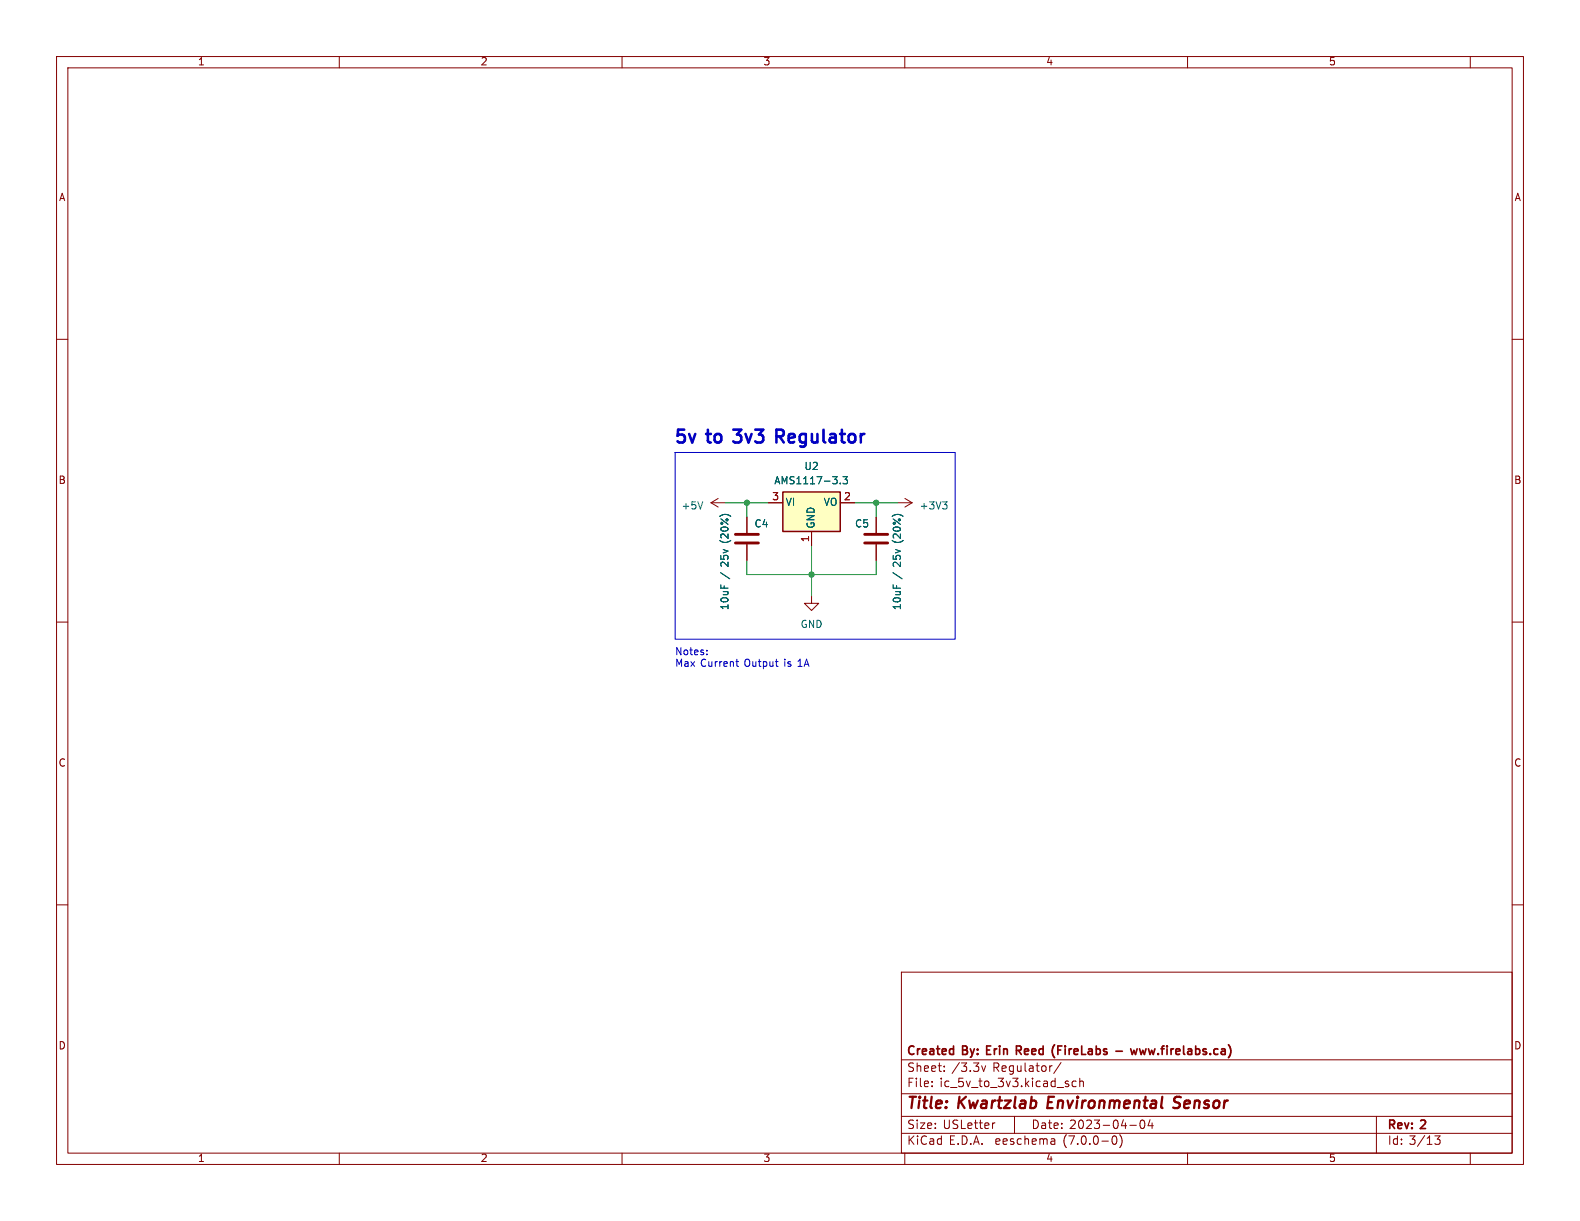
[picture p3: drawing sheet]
<svg xmlns="http://www.w3.org/2000/svg" width="279mm" height="216mm" viewBox="0 0 279 216" stroke-linecap="round" stroke-linejoin="round" font-family="sans-serif">
<g fill="none" stroke="#840000" stroke-width=".18">
<path d="M10 10h259.4v195.9h-259.4zM12 12h255.4v191.9h-255.4zM60 10v2M110 10v2M160 10v2M210 10v2M260 10v2M10 60h2M267.4 60h2M125.7 88.9h2.6M125.7 88.9l1.3 .8M127 88.1l-1.3 .8"/>
<path d="M132.1 91.4v2.8M132.1 96.3v2.8M135.9 88.9h2.5M143.5 94v2.5M148.6 88.9h2.5M154.9 91.4v2.8M154.9 96.3v2.8M158.7 88.9h2.6M160 88.1l1.3 .8M161.3 88.9l-1.3 .8M10 110h2M143.5 105.4v1.3h1.3l-1.3 1.3-1.3-1.3h1.3"/>
<path d="M267.4 110h2M10 160h2M267.4 160h2M159.4 171.9h108v32h-108zM159.4 197.4h108M159.4 193.4h108M159.4 187.4h108M164.8 192v.2M164.8 191.2v.2M167 189.3v.2M167 188.5v.2M173.6 188.5l.3 1 .4-1"/>
<path d="M175.9 198.6h-.2M179.4 197.4v3M185.9 188.5h.2M187.6 187.9l-1.3 1.9M188.8 191.7l.2 .2-.2 .3M188.8 191.2h.1M190.3 191.2h-.4l-.3 .2v.5l.1 .2h.6M190.9 191.3l.3-.1h.3l.1 1M190.9 190.7v1.5M199.8 199h1.1M201.8 198.1h.1a.81 .81 0 0 1 .6 .6 .81 .81 0 0 1-.3 .8l-.1 .1a.81 .81 0 0 1-.6-.7 .81 .81 0 0 1 .3-.8zM203.4 198l-.4 1.1h.9"/>
<path d="M203.7 198.6v1M243.4 197.4v6.5M60 203.9v2M110 203.9v2M159.4 200.4h108M160 203.9v2M186.3 201.4l.2 .2v.8M186.5 202.3l-.5 .1M186.5 201.7l-.5 .1M196.8 201l.2-.1a.81 .81 0 0 1 .6 .6 .81 .81 0 0 1-.3 .8l-.2 .1a.81 .81 0 0 1-.3-1.4zM198.1 200.7a1.74 1.74 0 0 1-.1 2.2M210 203.9v2"/>
<path d="M253.7 200.9h1l-.5 .5 .4 .2v.6l-.2 .2-.6-.1M260 203.9v2"/>
</g>
<path d="M207.5 195.8l.7 .1M208.5 193.9l-.6 .1a.46 .46 0 0 0-.3 .5 .46 .46 0 0 0 .4 .4l.3 .1" fill="none" stroke="#840000" stroke-width=".4"/>
<path d="M179.7 185.7h.6M180.1 185.7l.5 .8M180.3 185h-.6v1.5M186.4 187h.1M186.5 184.7l-.1 .1M197.3 185.9h1.2M199.9 185.5l.3 1M201.1 185.5l-.3 1-.3-.8M201.5 185.5l.3 1M217.2 184.7l.1 .1" fill="none" stroke="#840000" stroke-width=".3"/>
<path d="M124.3 88.7l-.5 1.3M148.6 85.4v.2M149.1 84.3h.8l-.5 .5 .4 .1v.5l-.2 .2-.5-.2M166.7 88.7h.8l-.5 .5M167.2 89.2l.3 .3v.3l-.3 .2M127.4 101.3l1.6 1M157.9 101.3l1.6 1" fill="none" stroke="#006464" stroke-width=".18"/>
<path d="M130 96h4.1M130 94.5h4.1M152.9 96h4.1M152.9 94.5h4.1" fill="none" stroke="#840000" stroke-width=".51"/>
<path d="M138.4 87h10.2v7h-10.2z" fill="#ffffc2" stroke="#ffffc2" stroke-width=".18"/>
<path d="M138.4 87h10.2v7h-10.2z" fill="none" stroke="#840000" stroke-width=".25"/>
<path d="M129.7 76h1.4M129.7 78l.1 .1M137.3 77.2h.9M137.8 77.2l.8 1M138.2 76h-.9v2.2" fill="none" stroke="#0000c2" stroke-width=".45"/>
<path d="M119.4 80h49.5v33h-49.5zM125 115.7v.1M125 115v.1M130.1 117h.5M130.4 117.8h.2" fill="none" stroke="#0000c2" stroke-width=".18"/>
<path d="M128.3 88.9h7.6M132.1 99.1v2.5h22.8v-2.5M132.1 88.9v2.5M143.5 96.5v8.9M151.1 88.9h7.6M154.9 88.9v2.5" fill="none" stroke="#009600" stroke-width=".18"/>
<g fill="#009600" stroke="#009600" stroke-width=".18">
<circle cx="154.9" cy="88.9" r=".46"/>
<circle cx="132.1" cy="88.9" r=".46"/>
<circle cx="143.5" cy="101.6" r=".46"/>
</g>
<g font-size="3.2" fill="#0000c2">
<text x="119.4" y="78.7">5v</text>
<text x="125.3" y="78.7">to</text>
<text x="130.7" y="78.7">3v3</text>
<text x="138.8" y="78.7">Regulator</text>
</g>
<g font-size="2.8" fill="#840000">
<text x="160.4" y="196.7">Title:</text>
<text x="169.5" y="196.7">Kwartzlab</text>
<text x="185.9" y="196.7">Environmental</text>
<text x="208.8" y="196.7">Sensor</text>
</g>
<g font-size="2.1" fill="#840000">
<text x="160.4" y="189.8">Sheet:</text>
<text x="160.4" y="187">Created</text>
<text x="168.3" y="189.8">/3.3v</text>
<text x="170.3" y="187">By: Erin</text>
<text x="175.6" y="189.8">Regulator/</text>
<text x="180.7" y="187">Reed</text>
<text x="187.5" y="187">(FireLabs</text>
<text x="199.2" y="187">-</text>
<text x="202.4" y="187">www.firelabs.ca)</text>
<text x="160.4" y="192.5">File:</text>
<text x="166.2" y="192.5">ic_5v_to_3v3.kicad_sch</text>
<text x="160.4" y="202.7">KiCad</text>
<text x="160.4" y="199.9">Size:</text>
<text x="166.7" y="199.9">USLetter</text>
<text x="167.8" y="202.7">E.D.A.</text>
<text x="176.1" y="202.7">eeschema</text>
<text x="182.4" y="199.9">Date:</text>
<text x="188.1" y="202.7">(7.0.0-0)</text>
<text x="189.1" y="199.9">2023-04-04</text>
<text x="245.4" y="200.1">Rev:</text>
<text x="245.4" y="202.7">Id: 3/13</text>
<text x="251.4" y="200.1">2</text>
</g>
<g font-size="1.8" fill="#840000">
<text x="35" y="11.8">1</text>
<text x="85" y="11.8">2</text>
<text x="135" y="11.8">3</text>
<text x="185" y="11.8">4</text>
<text x="235" y="11.8">5</text>
<text x="10.4" y="35.8">A</text>
<text x="267.8" y="35.8">A</text>
<text x="10.3" y="85.8">B</text>
<text x="267.7" y="85.8">B</text>
<text x="10.3" y="135.8">C</text>
<text x="267.7" y="135.8">C</text>
<text x="10.3" y="185.8">D</text>
<text x="267.7" y="185.8">D</text>
<text x="35" y="205.7">1</text>
<text x="85" y="205.7">2</text>
<text x="135" y="205.7">3</text>
<text x="185" y="205.7">4</text>
<text x="235" y="205.7">5</text>
</g>
<g font-size="1.8" fill="#006464">
<text x="142.2" y="83.4">U2</text>
<text x="136.9" y="85.9">AMS1117-3.3</text>
<text x="138.9" y="89.7">VI</text>
<text x="145.5" y="89.7">VO</text>
<text x="120.5" y="90.4">+5V</text>
<text x="129.1" y="95.9" transform="rotate(-90 129.1 95.9)">(20%)</text>
<text x="133.4" y="93.5">C4</text>
<text x="144.3" y="93.5" transform="rotate(-90 144.3 93.5)">GND</text>
<text x="151.1" y="93.5">C5</text>
<text x="159.6" y="95.9" transform="rotate(-90 159.6 95.9)">(20%)</text>
<text x="162.6" y="90.4">+3V3</text>
<text x="129.1" y="100.2" transform="rotate(-90 129.1 100.2)">25v</text>
<text x="159.6" y="100.2" transform="rotate(-90 159.6 100.2)">25v</text>
<text x="129.1" y="107.9" transform="rotate(-90 129.1 107.9)">10uF</text>
<text x="159.6" y="107.9" transform="rotate(-90 159.6 107.9)">10uF</text>
<text x="141.5" y="111.3">GND</text>
</g>
<g font-size="1.8" fill="#a90000">
<text x="136.5" y="88.6">3</text>
<text x="149.2" y="88.6">2</text>
<text x="143.3" y="95.9" transform="rotate(-90 143.3 95.9)">1</text>
</g>
<g font-size="1.8" fill="#0000c2">
<text x="119.4" y="116.1">Notes:</text>
<text x="119.4" y="118.1">Max Current</text>
<text x="131.7" y="118.1">Output</text>
<text x="138.9" y="118.1">is</text>
<text x="141.4" y="118.1">1A</text>
</g>
</svg>
